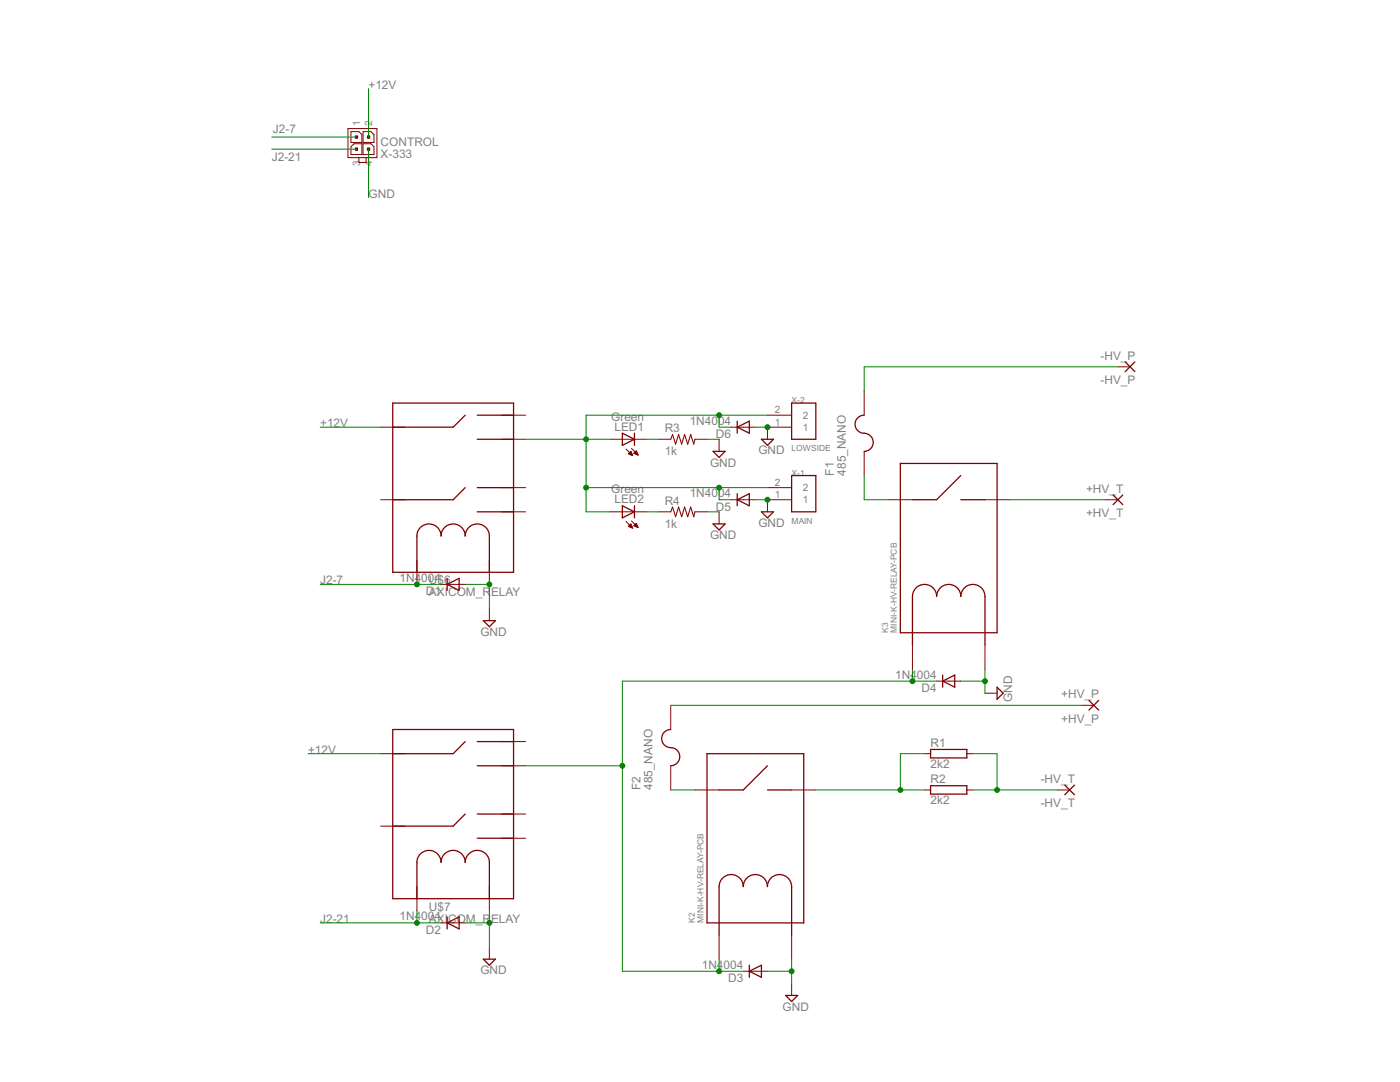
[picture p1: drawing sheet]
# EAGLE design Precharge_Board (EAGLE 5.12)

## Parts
+HV_P  +HV_P  2,54/1,1  [2,54/1,1]
+HV_T  +HV_T  2,54/1,1  [2,54/1,1]
-HV_P  -HV_P  2,54/1,1  [2,54/1,1]
-HV_T  -HV_T  2,54/1,1  [2,54/1,1]
D1  1N4004  [DO41-10]
D2  1N4004  [DO41-10]
D3  1N4004  [DO41-10]
D4  1N4004  [DO41-10]
D5  1N4004  [DO41-10]
D6  1N4004  [DO41-10]
F1  485_NANO  [485_NANO]
F2  485_NANO  [485_NANO]
K2  MINI-K-HV-RELAY-PCB  [MINI-K-RELAY_V23700C_PCB]
K3  MINI-K-HV-RELAY-PCB  [MINI-K-RELAY_V23700C_PCB]
LED1  Green  LEDSML0805  [SML0805]
LED2  Green  LEDSML0805  [SML0805]
R1  2k2  RMG100-V  [TO-247-2V]
R2  2k2  RMG100-V  [TO-247-2V]
R3  1k  R-US_R0603  [R0603]
R4  1k  R-US_R0603  [R0603]
U$6  AXICOM_RELAY  [AXICOM_RELAY]
U$7  AXICOM_RELAY  [AXICOM_RELAY]
X-1  MAIN  DURACLIK02  [DURACLIK-02]
X-2  LOWSIDE  DURACLIK02  [DURACLIK-02]
X-333  CONTROL  MICROFIT-04-DUAL-RA-SMD-CLIP_RETENTION  [MICROFIT-4-DUAL-RA-SMD-CLIP_RETENTION]

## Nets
+12V: U$6.L1 U$7.L1 X-333.2
+HV_P: +HV_P.1(P) F2.P$2
+HV_T: +HV_T.1(P) K3.7
-HV_P: -HV_P.1(P) F1.P$2
-HV_T: -HV_T.1(P) R1.2 R2.2
GND: D1.A D2.A D3.A D4.A D5.A D6.A K2.2(COIL-) K3.2(COIL-) R3.2 R4.2 U$6.COIL(-) U$7.COIL(-) X-1.1 X-2.1 X-333.4
J2-7: D1.C U$6.COIL(+) X-333.1
J2-21: D2.C U$7.COIL(+) X-333.3
N$1: F2.P$1 K2.5
N$2: LED1.C R3.1
N$3: D3.C D4.C K2.1(COIL+) K3.1(COIL+) U$7.NO1
N$4: K2.7 R1.1 R2.1
N$5: D5.C D6.C LED1.A LED2.A U$6.NO1 X-1.2 X-2.2
N$6: LED2.C R4.1
N$11: F1.P$1 K3.5
Unconnected: U$6.L2 U$6.NC1 U$6.NC2 U$6.NO2 U$7.L2 U$7.NC1 U$7.NC2 U$7.NO2
